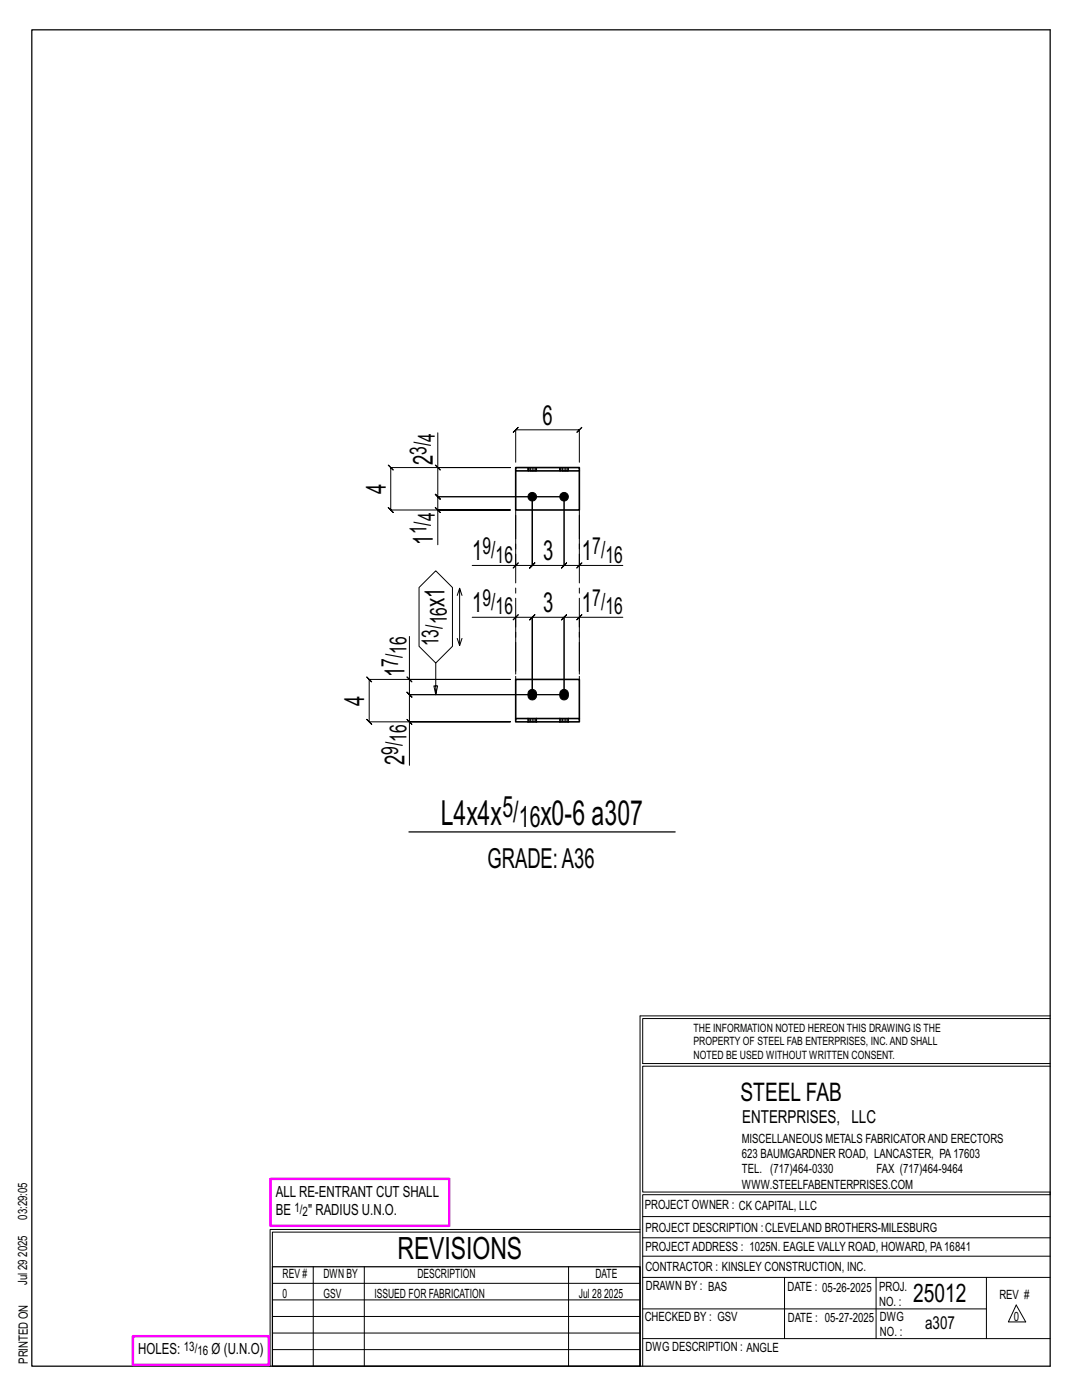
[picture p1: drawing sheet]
<svg xmlns="http://www.w3.org/2000/svg" width="216mm" height="279mm" viewBox="0 0 216 279" stroke-linecap="round" stroke-linejoin="round" font-family="sans-serif">
<g fill="none" stroke="#000" stroke-width=".2">
<path d="M86.9 92.8l1 1zM87.4 86.4v6.9h14.4h-23.8l-.5-.5 1 1-.5-.5v8.5l-.5-.5 1 1-.5-.5h23.8h-14.4v6.9M87.4 93.3v5.8l-.5-.5 1 1-.5-.5h25.2M102.9 92.3v-6.5l-.5 .5 1-1-.5 .5h12.7l-.5 .5 1-1-.5 .5v6.5M112.6 99.1h-25.2l-.5-.5 1 1-.5-.5v2.7M112.6 99.1v13.7l.5-.5-1 1 .5-.5h-6.4l.5-.5-1 1 .5-.5v-13.7v13.7l.5-.5-1 1 .5-.5h-3.3M112.6 99.1v13.7l-.5 .5 1-1-.5 .5h3M86.9 101.3l1 1zM86.9 113.9l3.4 3.4v11.7l-3.4 3.3-3.3-3.3v-11.7zM91.7 117.4l-.5 1.4M92.2 118.8l-.5-1.4v11.4M102.4 113.3l1-1z"/>
<path d="M102.9 102.8v10h-8.7M115.1 113.3l1-1zM115.6 102.8v10h8.7M81.2 135.1l1 1zM81.7 127v8.6h20.1h-28.1l-.5-.5 1 1-.5-.5v8.5l-.5-.5 1 1-.5-.5h28.1h-20.1v8.6M81.7 135.6v3l-.5-.5 1 1-.5-.5h30.9M86.9 132.3v6.3l-.3-1.7h.7l-.4 1.7M91.2 127.4l.5 1.4 .5-1.4M94.2 123.2h8.7v11.3M102.9 123.2h3.3l-.5 .5 1-1-.5 .5v15.4v-15.4l-.5 .5 1-1-.5 .5h6.4l-.5 .5 1-1-.5 .5v15.4M103.4 122.7l-1 1zM112.6 138.6h-30.9l-.5-.5 1 1-.5-.5v5.5"/>
<path d="M115.6 123.2h-3l.5-.5-1 1 .5-.5v15.4M116.1 122.7l-1 1zM124.3 123.2h-8.7v11.3M81.2 143.6l1 1zM127.7 202.7v70M127.7 202.7h81.8M209.5 203.3h-81.3v9h81.3M209.5 212.8h-81.3v25.1h81.3v.5h-81.3v34.3M54.4 259.4h73.3M54.4 256.1h73.3M62.5 252.8v19.9M72.7 252.8v19.9"/>
<path d="M113.4 252.8v19.9M127.7 245.4h-73.8v27.3M127.7 245.9h-73.3v6.9M128.2 242.8h81.3M128.2 254.9h81.3M128.2 250.7h81.3M128.2 247h81.3M156.5 254.9v12.2M174.8 254.9v12.2M196.8 254.9v12.2M54.4 269.3h73.3M54.4 266h73.3"/>
<path d="M54.4 262.7h73.3M128.2 261.2h68.6M128.2 267.1h81.3M202.8 260.4l1.9 3.4h-3.5z"/>
</g>
<path d="M6.3 6h203.2v266.7h-203.2zM81.6 166h53.1M54.4 252.8h73.3v19.9h-73.3z" fill="none" stroke="#000" stroke-width=".25"/>
<path d="M54 235.3h35.6v9.3h-35.6zM26.5 266.7h27.1v5.7h-27.1z" fill="none" stroke="#f0f" stroke-width=".5"/>
<g fill="#000" stroke="#000" stroke-width=".2">
<path d="M105.6 137.8a.91 .91 0 0 1 1.1-.1 .91 .91 0 0 1 .4 1.1 .9 .9 0 0 1-1.1 .9 .9 .9 0 0 1-.7-1.3zM111.9 137.8a.91 .91 0 0 1 1.2-.1 .91 .91 0 0 1 .3 1.1 .9 .9 0 0 1-1.1 .9 .9 .9 0 0 1-.6-1.3z"/>
<circle cx="106.2" cy="99.1" r=".86"/>
<circle cx="112.6" cy="99.1" r=".86"/>
</g>
<path d="M102.9 93.3h12.7v.7h-12.7zM102.9 94v7.8h12.7v-7.8M102.9 143.4h12.7v.7h-12.7zM102.9 143.4v-7.8h12.7v7.8M105.3 143.4h.1M105.3 144.1h.1M107.1 143.4h.1M107.1 144.1h.1M111.7 143.4h.1M111.7 144.1h.1M113.4 143.4h.1M113.4 144.1h.1" fill="none" stroke="#000" stroke-width=".32"/>
<g fill="none" stroke="#000" stroke-width=".2" stroke-dasharray="2 1.4">
<path d="M105.3 93.3l.1 .7zM105.4 93.3h.2M105.9 93.3h-.3v.7h-.2M105.9 94h.3v-.7h-.3v.7h-.3M106.2 93.3h.3v.7h-.3M106.5 93.3h.3v.7h-.3M106.8 93.3h.2v.7h-.2M107 93.3v.7M111.7 93.3l.1 .7zM111.8 93.3h.1M112.2 93.3h-.3v.7h-.1M112.2 94h.4v-.7h-.4v.7h-.3"/>
<path d="M112.6 93.3h.3v.7h-.3M112.9 93.3h.3v.7h-.3M113.2 93.3h.2v.7h-.2M113.4 93.3v.7M105.3 143.4h.1M105.3 143.4v.7M105.4 144.1h-.1M105.6 144.1h-.2v-.7h.2M105.9 143.4h.3v.7h-.3zM105.9 144.1h-.3v-.7h.3M106.2 144.1h.3v-.7h.3M106.2 143.4h.3"/>
<path d="M106.5 144.1h.3v-.7h.2M106.8 144.1h.2l.1-.7M107.1 144.1v-.7M107.1 144.1h-.1M111.7 143.4h.1M111.7 143.4v.7M111.8 144.1h-.1M111.9 144.1h-.1v-.7h.1M112.2 143.4h.4v.7h-.4zM112.2 144.1h-.3v-.7h.3M112.6 144.1h.3v-.7h.3M112.6 143.4h.3"/>
<path d="M112.9 144.1h.3v-.7h.2M113.2 144.1h.2v-.7M113.4 144.1v-.7M113.4 144.1h.1"/>
</g>
<path d="M102.9 101.8v33.8M115.6 101.8v33.8" fill="none" stroke="#000" stroke-width=".2" stroke-dasharray="5.8 1 1 1"/>
<g font-size="6.9">
<text x="87.9" y="164.6">L4x4x</text>
<text x="107.9" y="164.6">x0-6 a307</text>
</g>
<text font-size="6.1" x="79.3" y="251.3">REVISIONS</text>
<g font-size="5.9">
<text x="100.2" y="163">5/</text>
<text x="103.5" y="165.1">16</text>
</g>
<g font-size="5.5">
<text x="108.2" y="84.8">6</text>
<text x="86.4" y="92.8" transform="rotate(-90 86.4 92.8)">2</text>
<text x="77" y="98.6" transform="rotate(-90 77 98.6)">4</text>
<text x="86.4" y="108.7" transform="rotate(-90 86.4 108.7)">1</text>
<text x="94.2" y="111.9">1</text>
<text x="108.4" y="111.9">3</text>
<text x="116.1" y="111.9">1</text>
<text x="88.7" y="121.1" transform="rotate(-90 88.7 121.1)">x1</text>
<text x="94.2" y="122.2">1</text>
<text x="108.4" y="122.2">3</text>
<text x="116.1" y="122.2">1</text>
<text x="80.7" y="135.2" transform="rotate(-90 80.7 135.2)">1</text>
<text x="72.7" y="140.9" transform="rotate(-90 72.7 140.9)">4</text>
<text x="80.7" y="152.7" transform="rotate(-90 80.7 152.7)">2</text>
<text x="97.3" y="173.3">GRADE:A36</text>
</g>
<g font-size="5.1">
<text x="147.8" y="219.8">STEEL FAB</text>
<text x="182.2" y="259.9">25012</text>
</g>
<g font-size="4.7">
<text x="86.8" y="88.1" transform="rotate(-90 86.8 88.1)">4</text>
<text x="85.1" y="90.7" transform="rotate(-90 85.1 90.7)">3/</text>
<text x="85.1" y="106.7" transform="rotate(-90 85.1 106.7)">1/</text>
<text x="86.8" y="104.1" transform="rotate(-90 86.8 104.1)">4</text>
<text x="96.3" y="110.6">9/</text>
<text x="98.9" y="112.3">16</text>
<text x="118.2" y="110.6">7/</text>
<text x="120.8" y="112.3">16</text>
<text x="89.1" y="124.6" transform="rotate(-90 89.1 124.6)">16</text>
<text x="96.3" y="121">9/</text>
<text x="98.9" y="122.6">16</text>
<text x="118.2" y="121">7/</text>
<text x="120.8" y="122.6">16</text>
<text x="81.1" y="130.5" transform="rotate(-90 81.1 130.5)">16</text>
<text x="87.5" y="129" transform="rotate(-90 87.5 129)">13/</text>
<text x="79.5" y="133.1" transform="rotate(-90 79.5 133.1)">7/</text>
<text x="81.1" y="148.1" transform="rotate(-90 81.1 148.1)">16</text>
<text x="79.5" y="150.7" transform="rotate(-90 79.5 150.7)">9/</text>
</g>
<g font-size="3.6">
<text x="148.1" y="224.1">ENTERPRISES, LLC</text>
<text x="184.6" y="265.2">a307</text>
</g>
<g font-size="3.1">
<text x="55" y="238.9">ALL RE-ENTRANT CUT SHALL</text>
<text x="55" y="242.5">BE</text>
<text x="61.5" y="242.5">&quot; RADIUS U.N.O.</text>
<text x="27.6" y="270.2">HOLES:</text>
<text x="42.2" y="270.2">Ø (U.N.O)</text>
</g>
<g font-size="2.6">
<text x="58.8" y="241.8">1/</text>
<text x="60.4" y="242.7">2</text>
<text x="36.7" y="269.6">13/</text>
<text x="39.4" y="270.5">16</text>
</g>
<g font-size="2.5">
<text x="148" y="231.2">623 BAUMGARDNER ROAD, LANCASTER, PA17603</text>
<text x="148" y="228.1">MISCELLANEOUS METALS FABRICATORAND ERECTORS</text>
<text x="148" y="237.2">WWW.STEELFABENTERPRISES.COM</text>
<text x="148" y="234.2">TEL. (717)464-0330</text>
<text x="174.9" y="234.2">FAX (717)464-9464</text>
<text x="5.4" y="243.4" transform="rotate(-90 5.4 243.4)">03:29:05</text>
<text x="128.7" y="241.3">PROJECT OWNER : CK CAPITAL, LLC</text>
<text x="128.8" y="246">PROJECT DESCRIPTION :CLEVELAND BROTHERS-MILESBURG</text>
<text x="5.4" y="250.8" transform="rotate(-90 5.4 250.8)">2025</text>
<text x="128.8" y="249.7">PROJECTADDRESS : 1025N. EAGLE VALLY ROAD, HOWARD, PA16841</text>
<text x="5.4" y="256.5" transform="rotate(-90 5.4 256.5)">Jul 29</text>
<text x="56.4" y="255">REV #</text>
<text x="64.5" y="255">DWN BY</text>
<text x="83.3" y="255">DESCRIPTION</text>
<text x="118.8" y="255">DATE</text>
<text x="128.8" y="253.7">CONTRACTOR : KINSLEY CONSTRUCTION, INC.</text>
<text x="128.9" y="257.5">DRAWN BY : BAS</text>
<text x="157.1" y="257.6">DATE : 05-26-2025</text>
<text x="175.4" y="257.7">PROJ.</text>
<text x="56.4" y="259">0</text>
<text x="64.5" y="259">GSV</text>
<text x="74.7" y="259">ISSUED FOR FABRICATION</text>
<text x="115.5" y="259">Jul 28</text>
<text x="120.6" y="259">2025</text>
<text x="128.6" y="263.7">CHECKED BY : GSV</text>
<text x="157.2" y="263.7">DATE : 05-27-2025</text>
<text x="175.4" y="260.7">NO. :</text>
<text x="175.6" y="263.7">DWG</text>
<text x="199.4" y="259.2">REV #</text>
<text x="202.3" y="263.7">0</text>
<text x="128.8" y="269.7">DWG DESCRIPTION : ANGLE</text>
<text x="175.6" y="266.7">NO. :</text>
<text x="5.5" y="272.2" transform="rotate(-90 5.5 272.2)">PRINTED ON</text>
</g>
<g font-size="2.3">
<text x="138.4" y="208.6">PROPERTY OF STEEL FAB ENTERPRISES, INC.AND SHALL</text>
<text x="138.4" y="205.9">THE INFORMATION NOTED HEREON THIS DRAWING IS THE</text>
<text x="138.4" y="211.3">NOTED BE USED WITHOUT WRITTEN CONSENT.</text>
</g>
</svg>
